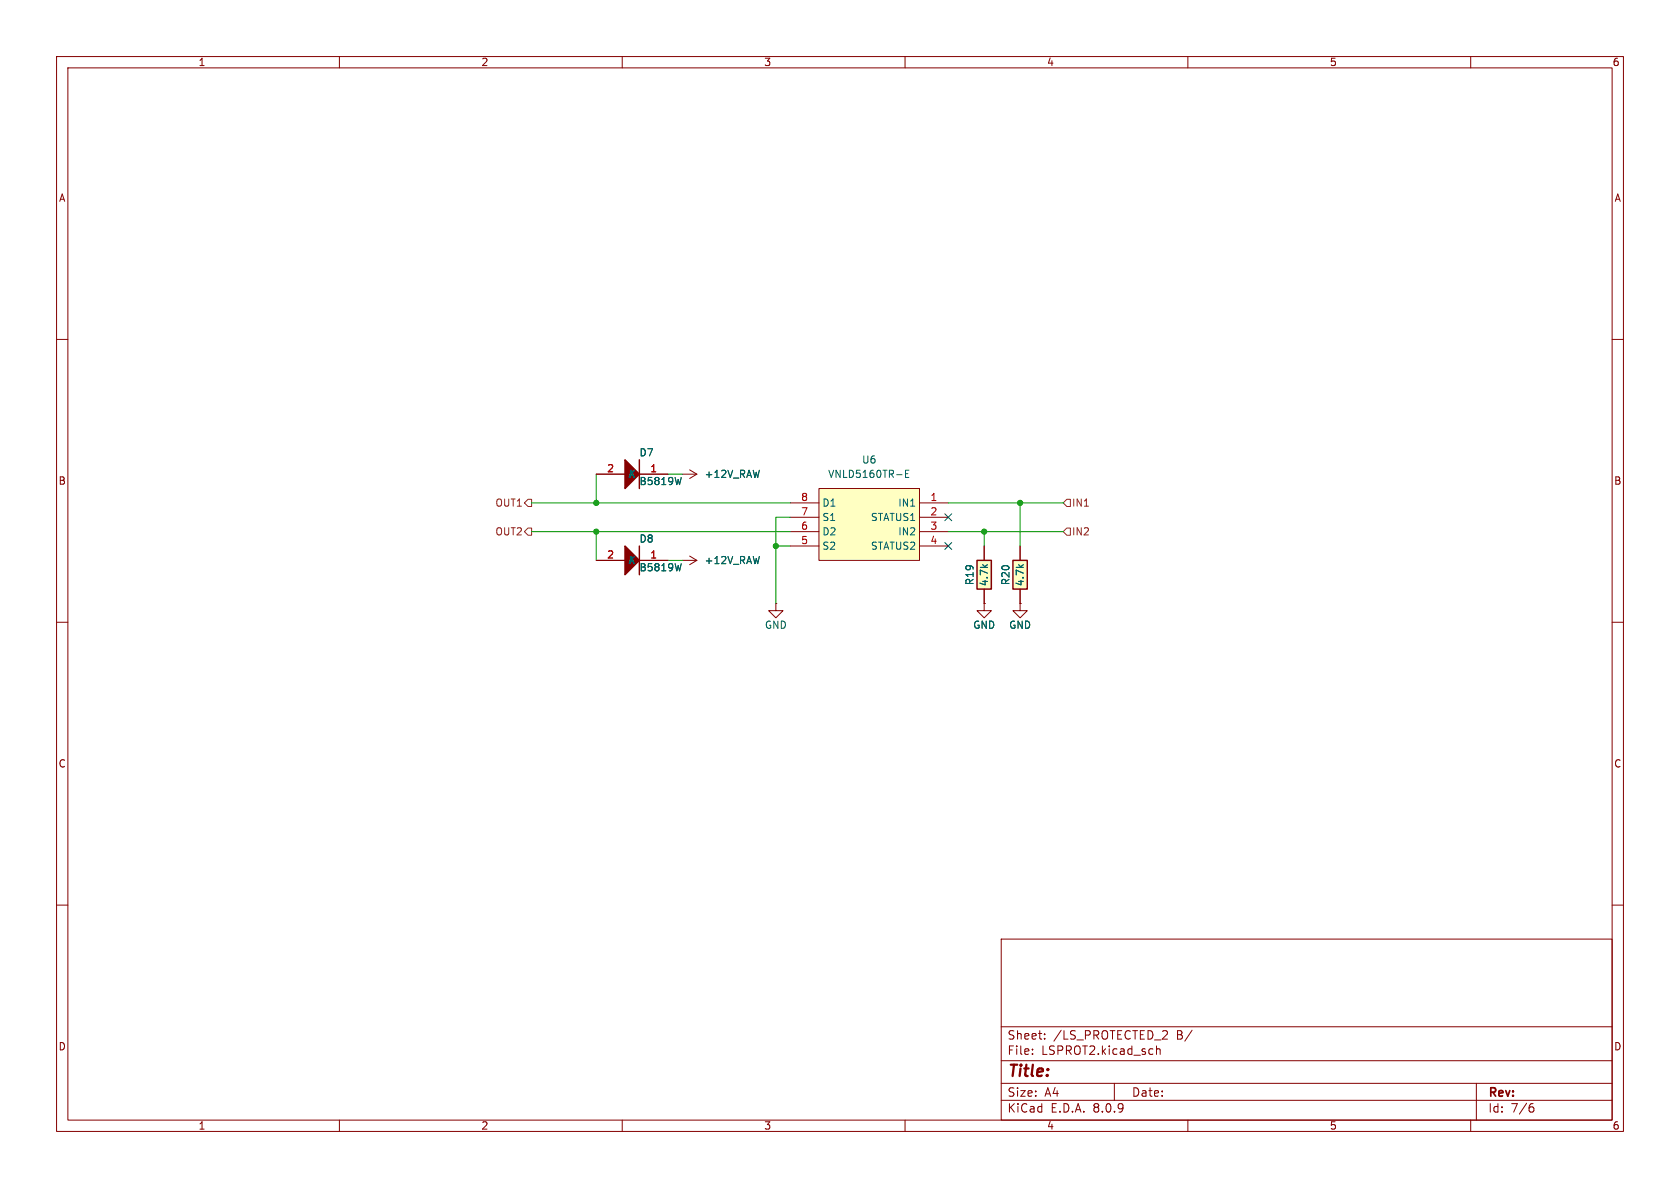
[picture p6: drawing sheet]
<svg xmlns="http://www.w3.org/2000/svg" width="297mm" height="210mm" viewBox="0 0 297 210" stroke-linecap="round" stroke-linejoin="round" font-family="sans-serif">
<g fill="none" stroke="#840000" stroke-width=".18">
<path d="M10 10h277v190h-277zM12 12h273v186h-273zM60 10v2M110 10v2M160 10v2M210 10v2M260 10v2M10 60h2M285 60h2M10 110h2M174 106.7v1.3h-1.3l1.3 1.2 1.3-1.2h-1.3M174 106.7h.1"/>
<path d="M285 110h2M10 160h2M177 166h108v32h-108zM285 160h2M60 198v2M110 198v2M160 198v2M177 194.5h108M177 191.5h108M177 187.5h108M177 181.5h108M182.5 186.3v.1"/>
<path d="M182.5 185.5v.1M184.7 183.6v.1M184.7 182.8v.1M197 191.5v3M204.5 184.9v1.5M204.5 185.5l.2-.1 .3 .1 .1 .9M205.5 183.7h.9M206.3 182.3v.5M210 198v2M260 198v2M261 191.5v6.5M270.6 195.7h.4l.2 .3-.1 .5-.5 .1"/>
<path d="M271 195.1l-.4 .1"/>
</g>
<path d="M172.7 99.1h2.6v5h-2.6z" fill="#ffffc2"/>
<path d="M172.7 99.1h2.6v5h-2.6z" fill="none" stroke="#840000" stroke-width=".25"/>
<path d="M174 96.5v2.6M174 104.1v2.6" fill="none" stroke="#840000" stroke-width=".18"/>
<path d="M179.1 99.1h2.5v5h-2.5z" fill="#ffffc2"/>
<path d="M113 81.3v5.1M113 96.5v5.1M179.1 99.1h2.5v5h-2.5z" fill="none" stroke="#840000" stroke-width=".25"/>
<g fill="none" stroke="#840000" stroke-width=".18">
<path d="M105.4 99.1h5.1M105.4 83.8h5.1M113 99.1h5.1M113 83.8h5.1M120.6 99.1h2.6M120.6 83.8h2.6M121.9 98.3l1.3 .8M121.9 83.1l1.3 .7M123.2 99.1l-1.3 .7M123.2 83.8l-1.3 .8M180.3 96.5v2.6M180.3 106.7v1.3h-1.2l1.2 1.2 1.3-1.2h-1.3"/>
<path d="M180.3 106.7h.1M180.3 104.1v2.6"/>
</g>
<g fill="#840000" stroke="#840000" stroke-width=".25">
<path d="M110.5 96.5l2.5 2.6-2.5 2.5z"/>
<path d="M110.5 81.3l2.5 2.5-2.5 2.6z"/>
</g>
<path d="M120.4 99.6l-.3 1.3M120.4 84.4l-.3 1.3" fill="none" stroke="#006464" stroke-width=".18"/>
<path d="M144.8 86.4h17.8v12.7h-17.8z" fill="#ffffc2"/>
<g fill="none" stroke="#840000" stroke-width=".18">
<path d="M105.4 83.8h5.1M105.4 99.1h5.1M113 83.8h5.1M113 99.1h5.1M139.7 88.9h5.1M139.7 91.4h5.1M139.7 94h5.1M139.7 96.5h5.1M144.8 86.4h17.8v12.7h-17.8zM162.6 88.9h5M162.6 91.4h5M162.6 94h5"/>
<path d="M162.6 96.5h5M174 96.5v2.6M180.3 96.5v2.6M137.2 106.7v1.3h-1.3l1.3 1.2 1.2-1.2h-1.2M137.2 106.7h.1M174 106.7h.1M174 104.1v2.6M180.3 106.7h.1M180.3 104.1v2.6"/>
</g>
<path d="M120.4 84.4l-.3 1.3M120.4 99.6l-.3 1.3M160.1 83.7h.4M160.7 83.1h-.6v1.3h.6" fill="none" stroke="#006464" stroke-width=".18"/>
<path d="M93.3 88.3h.7v1.2h-.7l-.6-.6zM93.3 93.3h.7v1.3h-.7l-.6-.6zM188.6 88.3h.6v1.2h-.6l-.6-.6zM188.6 93.3h.6v1.3h-.6l-.6-.6z" fill="none" stroke="#725600" stroke-width=".18"/>
<path d="M94 94h45.7M94 88.9h45.7M105.4 83.8v5.1M105.4 94v5.1M118.1 83.8h2.5M118.1 99.1h2.5M137.2 96.5h2.5M139.7 91.4h-2.5v15.3M167.6 94h20.4M167.6 88.9h20.4M174 94v2.5M180.3 88.9v7.6" fill="none" stroke="#009600" stroke-width=".18"/>
<path d="M167 90.8l1.2 1.2M167 95.9l1.2 1.2M168.2 90.8l-1.2 1.2M168.2 95.9l-1.2 1.2" fill="none" stroke="#000084" stroke-width=".18"/>
<g fill="#009600" stroke="#009600" stroke-width=".18">
<circle cx="137.2" cy="96.5" r=".46"/>
<circle cx="180.3" cy="88.9" r=".46"/>
<circle cx="105.4" cy="88.9" r=".46"/>
<circle cx="105.4" cy="94" r=".46"/>
<circle cx="174" cy="94" r=".46"/>
</g>
<text font-size="2.8" fill="#840000" x="178" y="190.9">Title:</text>
<g font-size="2.1" fill="#840000">
<text x="178" y="184">Sheet:</text>
<text x="186.2" y="184">/LS_PROTECTED_2</text>
<text x="208" y="184">B/</text>
<text x="178" y="186.7">File:</text>
<text x="184.1" y="186.7">LSPROT2.kicad_sch</text>
<text x="178" y="196.9">KiCad</text>
<text x="178" y="194.1">Size:</text>
<text x="184.7" y="194.1">A4</text>
<text x="185.7" y="196.9">E.D.A.</text>
<text x="193.3" y="196.9">8.0.9</text>
<text x="200" y="194.1">Date:</text>
<text x="263" y="194.3">Rev:</text>
<text x="263" y="196.9">Id:</text>
<text x="267.1" y="196.9">7/6</text>
</g>
<g font-size="1.8" fill="#840000">
<text x="35" y="11.9">1</text>
<text x="85" y="11.9">2</text>
<text x="135" y="11.9">3</text>
<text x="185" y="11.9">4</text>
<text x="235" y="11.9">5</text>
<text x="285" y="11.9">6</text>
<text x="10.3" y="35.9">A</text>
<text x="285.3" y="35.9">A</text>
<text x="10.3" y="85.9">B</text>
<text x="285.3" y="85.9">B</text>
<text x="10.3" y="135.9">C</text>
<text x="285.3" y="135.9">C</text>
<text x="10.3" y="185.9">D</text>
<text x="285.3" y="185.9">D</text>
<text x="35" y="199.9">1</text>
<text x="85" y="199.9">2</text>
<text x="135" y="199.9">3</text>
<text x="185" y="199.9">4</text>
<text x="235" y="199.9">5</text>
<text x="285" y="199.9">6</text>
</g>
<g font-size="1.8" fill="#a90000">
<text x="107.2" y="83.6">2</text>
<text x="114.9" y="83.6">1</text>
<text x="141.5" y="88.6">8</text>
<text x="164.4" y="88.6">1</text>
<text x="141.5" y="93.7">6</text>
<text x="141.5" y="91.2">7</text>
<text x="164.4" y="91.2">2</text>
<text x="164.4" y="93.7">3</text>
<text x="107.2" y="98.8">2</text>
<text x="114.9" y="98.8">1</text>
<text x="141.5" y="96.3">5</text>
<text x="164.4" y="96.3">4</text>
</g>
<g font-size="1.8" fill="#006464">
<text x="113" y="80.9">D7</text>
<text x="152.3" y="82.1">U6</text>
<text x="111" y="84.7">K</text>
<text x="113" y="86">B5819W</text>
<text x="124.5" y="84.7">+12V_RAW</text>
<text x="145.3" y="89.8">D1</text>
<text x="146.3" y="84.7">VNLD5160TR-E</text>
<text x="158.7" y="89.8">IN1</text>
<text x="145.3" y="94.8">D2</text>
<text x="145.3" y="92.3">S1</text>
<text x="153.9" y="92.3">STATUS1</text>
<text x="158.7" y="94.8">IN2</text>
<text x="111" y="99.9">K</text>
<text x="113" y="96.1">D8</text>
<text x="113" y="101.2">B5819W</text>
<text x="124.5" y="99.9">+12V_RAW</text>
<text x="145.3" y="97.4">S2</text>
<text x="153.9" y="97.4">STATUS2</text>
<text x="172.3" y="103.5" transform="rotate(-90 172.3 103.5)">R19</text>
<text x="174.9" y="103.7" transform="rotate(-90 174.9 103.7)">4.7k</text>
<text x="178.7" y="103.5" transform="rotate(-90 178.7 103.5)">R20</text>
<text x="181.2" y="103.7" transform="rotate(-90 181.2 103.7)">4.7k</text>
<text x="135.1" y="111.4">GND</text>
<text x="172" y="111.4">GND</text>
<text x="178.3" y="111.4">GND</text>
</g>
<g font-size="1.8" fill="#725600">
<text x="87.5" y="89.8">OUT1</text>
<text x="189.4" y="89.8">IN1</text>
<text x="87.5" y="94.8">OUT2</text>
<text x="189.4" y="94.8">IN2</text>
</g>
</svg>
